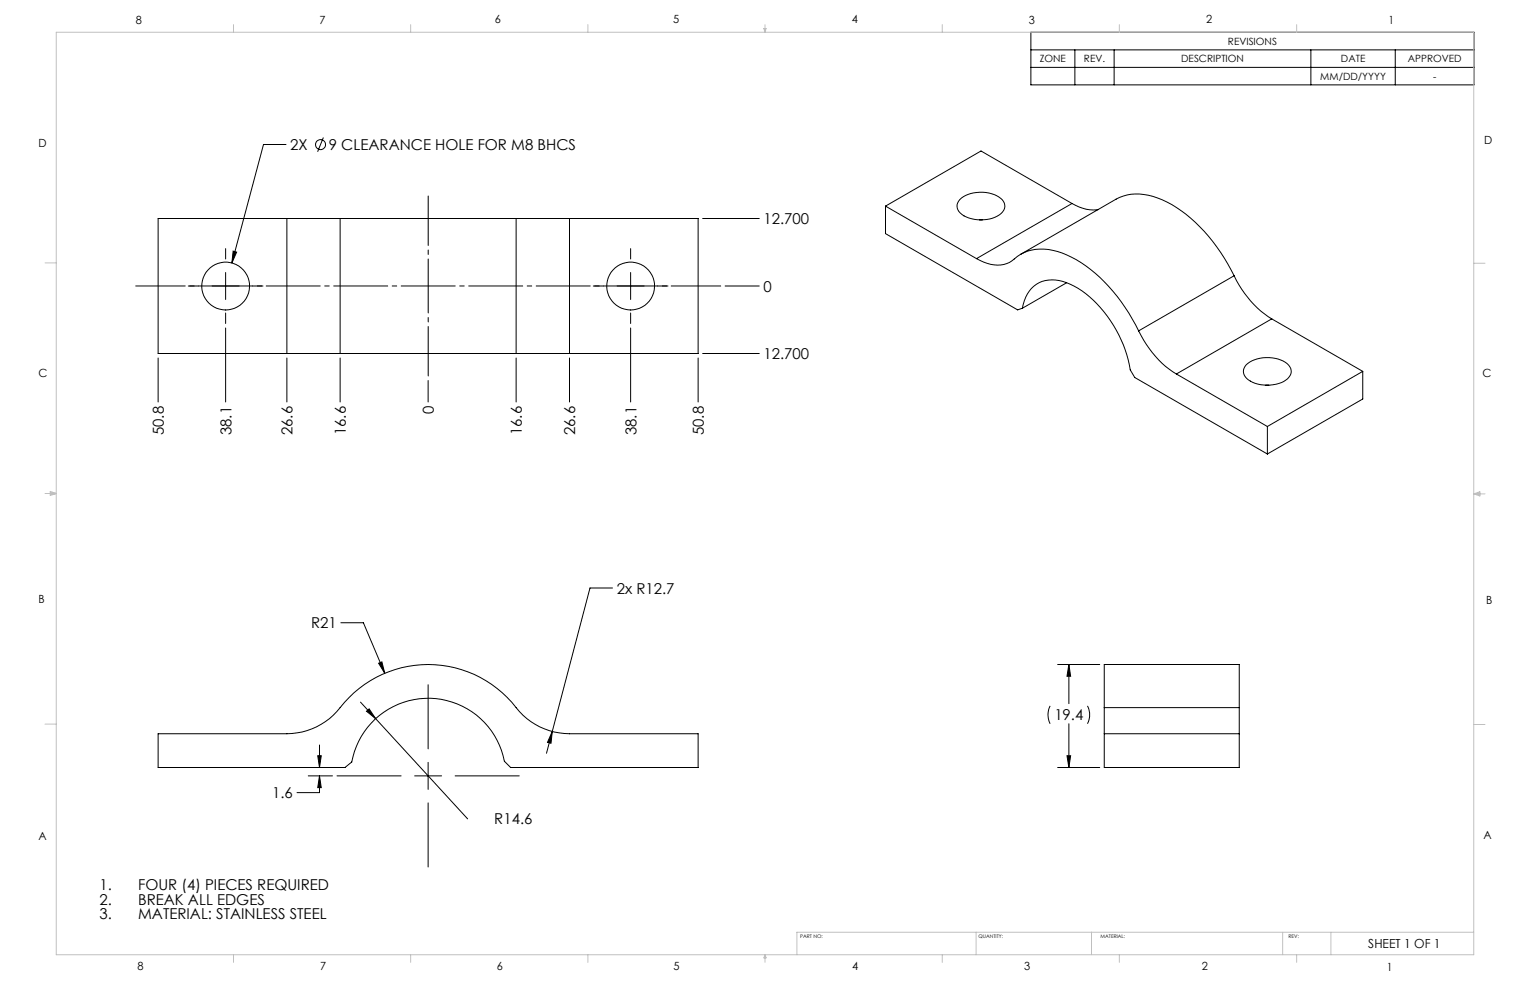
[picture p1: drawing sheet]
<svg xmlns="http://www.w3.org/2000/svg" width="432mm" height="279mm" viewBox="0 0 432 279" stroke-linecap="round" stroke-linejoin="round" font-family="sans-serif">
<g fill="none" stroke="#000" stroke-width=".28">
<path d="M290.9 9.1h125.1v14.9h-125.1zM290.9 14.1h125.1M290.9 19h125.1M303.4 14.1v9.9M314.4 14.1v9.9M370 14.1v9.9M393.8 14.1v9.9M91.3 38.8l-1.7 4M80.7 40.8h-6.3l-9 33.4M249.9 58.2v7.7l37.3 21.6 1.3-.5M249.9 58.2l25.7 14.8M270.9 56.3a9.6 9.6 0 0 1 12 .1 2.85 2.85 0 0 1-1.5 4.6 10 10 0 0 1-10.4-.9 2.53 2.53 0 0 1-.1-3.8z"/>
<path d="M302.5 57.4a11 11 0 0 0 7.4 1.8M302.5 57.4l-25.6-14.8-27 15.6M302.5 57.4l-26.9 15.6M63.7 70.2v2.9M63.7 76.9v7.6M65.8 70.9l1 .3-1.4 3zM81 61.7h15M81 61.7h-36.4v38.1h36.4M81 61.7v38.1M96 61.7h49.7M96 61.7v38.1M145.7 61.7h15"/>
<path d="M145.7 61.7v38.1M160.7 61.7h36.3v38.1h-36.3M160.7 61.7v38.1M178 70.2v2.9M178 76.9v7.6M198.3 61.7h16M275.6 73a9.4 9.4 0 0 0 10 .6 12.5 12.5 0 0 1 12.9-2.6 37.1 37.1 0 0 1 18 14.2l2.1 3.2 2.7 5M276.4 62.1h.9M288.1 71.8l26.9-15.6a14.2 14.2 0 0 1 13 .2 44.1 44.1 0 0 1 19.4 19.7l.9 1.7M301 79.8l-12.5 7.2M348.3 77.8a28.3 28.3 0 0 0 10.6 12.2M348.3 77.8l-27 15.6"/>
<path d="M53.1 80.7h3M59.9 80.7h7.6M63.7 88.3v3M63.7 92.6v20.9M71.3 80.7h2.9M81 99.8h15M96 99.8h49.7M145.7 99.8h15M167.4 80.7h3M174.2 80.7h7.6M178 88.3v3M178 92.6v20.9"/>
<path d="M185.6 80.7h2.9M198.3 99.8h16M204.6 80.7h9.7M288.5 87a8.9 8.9 0 0 1 6.4-7.8 13.5 13.5 0 0 1 10.5 2.9 35.2 35.2 0 0 1 13.6 22.3l1.3 2.1 37.4 21.6M321.3 93.4a28.7 28.7 0 0 0 10.7 12.2M358.9 90l-26.9 15.6M358.9 90l25.7 14.8M44.6 101v12.5M81 101v12.5M96 101v12.5M120.8 107.4v6.1M145.7 101v12.5"/>
<path d="M160.7 101v12.5M197 101v12.5M332 105.6l25.7 14.8M351.7 102.9a9.7 9.7 0 0 1 12 .2 2.86 2.86 0 0 1-1.4 4.6 10.2 10.2 0 0 1-10.5-.9 2.57 2.57 0 0 1-.1-3.9zM357.2 108.7h.9M384.6 104.8l-26.9 15.6M384.6 104.8v7.8l-26.9 15.5M357.7 120.4v7.7M96.2 175.8h6.4l6 14.2M172.9 165.9h-6.4l-12.3 46.7M101.7 198.2l4.3 4.6M106.9 187.2l.9-.4 .8 3.2z"/>
<path d="M120.8 193.3v18M296.4 199.2l-.6 2.3 .1 1.5 .5 1.3M298.5 187.5h11.9M301.7 187.5l.5 3.4h-1.1zM301.7 187.5v11.1M306.9 199.2l.6 2v1l-.6 2.1M311.6 199.7v7.4M311.6 199.7v-12.2h38.1v12.2M311.6 199.7h38.1M349.7 199.7v7.4M44.6 207.1h36.4a19.6 19.6 0 0 0 16.2-8.9 31.5 31.5 0 0 1 49.4 2.6 19 19 0 0 0 14.1 6.3h36.3v9.5h-52.9l-1.8-1.8a21.9 21.9 0 0 0-21.6-17.7 21.9 21.9 0 0 0-21.4 18l-1.9 1.5h-52.8zM87 219h6.8"/>
<path d="M89.7 213.3h1l-.5 3.3zM90.2 219l.5 3.3h-1zM90.2 219v4.7h-6.4M90.2 210.3v6.3M95.1 219h18.1M103.4 200.7l.8-.6 1.8 2.7zM106 202.8l26 28.3M117 219h7.6M120.8 215.2v7.6M128.4 219h18.1M155.9 206.4l-.4 3.4-1-.3zM298.5 216.6h11.9"/>
<path d="M301.1 213.3h1.1l-.5 3.3zM301.7 204.3v12.3M311.6 207.1v9.5h38.1v-9.5M311.6 207.1h38.1M120.8 226.6v18.1"/>
<circle cx="90.5" cy="40.8" r="1.4"/>
<circle cx="63.7" cy="80.7" r="6.8"/>
<circle cx="178" cy="80.7" r="6.8"/>
</g>
<path d="M120.8 55.3v50.8M203.4 80.7h-165.1" fill="none" stroke="#000" stroke-width=".28" stroke-dasharray="15.2 1.3 1.3 1.3" stroke-dashoffset="1.3"/>
<g fill="none" stroke="#c0c0c0" stroke-width=".28">
<path d="M15.9 9.1h400v260.4h-400zM65.9 6.9v2.2M115.9 6.9v2.2M165.9 6.9v2.2M215.6 8h.6l-.3 1.1zM215.7 8l.2 1.1M215.9 6.9v2.2M216 8l-.1 1.1M265.9 6.9v2.2M315.9 6.9v2.2M365.9 6.9v2.2M12.7 74.2h3.2"/>
<path d="M415.9 74.3h3.2M12.7 139.3h3.2M14.2 139.1l1.7 .2M14.2 138.7l1.7 .6-1.7 .5zM15.9 139.3l-1.7 .3M415.9 139.4h3.2M415.9 139.4l1.8-.6v1.2zM415.9 139.4l1.8 .3M417.7 139.2l-1.8 .2M12.7 204.4h3.2M415.9 204.5h3.2M65.9 269.5v2.1"/>
<path d="M115.9 269.5v2.1M165.9 269.5v2.1M215.9 269.5v2.1M215.9 269.5l.3 .8h-.6zM265.9 269.5v2.1M275.5 263.1v6.4M308 263.1v6.4M315.9 269.5v2.1M362 263.1v6.4M365.9 269.5v2.1M375.6 263.1v6.4M415.9 263.1h-191v6.4"/>
</g>
<path d="M103.4 200.7l2.6 2.1-1.8-2.7zM106.9 187.2l1.7 2.8-.8-3.2zM90.2 219l.5 3.3h-1zM89.7 213.3h1l-.5 3.3zM155.9 206.4l-1.4 3.1 1 .3zM65.8 70.9l-.4 3.3 1.4-3zM301.7 187.5l.5 3.4h-1.1zM301.1 213.3h1.1l-.5 3.3z" fill="#000"/>
<g font-size="4.2">
<text x="81.9" y="42.4">2X</text>
<text x="92.8" y="42.3">9 CLEARANCE HOLE FOR M8 BHCS</text>
<text x="215.5" y="63.3">12.700</text>
<text x="215.5" y="82.3">0</text>
<text x="215.5" y="101.4">12.700</text>
<text x="122.5" y="117" transform="rotate(-90 122.5 117)">0</text>
<text x="46.3" y="122.8" transform="rotate(-90 46.3 122.8)">50.8</text>
<text x="65.3" y="122.8" transform="rotate(-90 65.3 122.8)">38.1</text>
<text x="82.6" y="122.8" transform="rotate(-90 82.6 122.8)">26.6</text>
<text x="97.6" y="122.8" transform="rotate(-90 97.6 122.8)">16.6</text>
<text x="147.3" y="122.8" transform="rotate(-90 147.3 122.8)">16.6</text>
<text x="162.3" y="122.8" transform="rotate(-90 162.3 122.8)">26.6</text>
<text x="179.6" y="122.8" transform="rotate(-90 179.6 122.8)">38.1</text>
<text x="198.7" y="122.8" transform="rotate(-90 198.7 122.8)">50.8</text>
<text x="174.1" y="167.5">2x R12.7</text>
<text x="87.8" y="177.3">R21</text>
<text x="297.6" y="203.3">19.4</text>
<text x="76.8" y="225.3">1.6</text>
<text x="139.5" y="232.7">R14.6</text>
<text x="28" y="251.1">1.</text>
<text x="39" y="251.1">FOUR (4) PIECES REQUIRED</text>
<text x="28" y="255.3">2.</text>
<text x="39" y="255.3">BREAK ALL EDGES</text>
<text x="28" y="259.5">3.</text>
<text x="39" y="259.5">MATERIAL: STAINLESS STEEL</text>
</g>
<text font-size="3.5" x="386.2" y="267.6">SHEET 1 OF 1</text>
<g font-size="3.2">
<text x="38.3" y="6.7">8</text>
<text x="90.2" y="6.7">7</text>
<text x="139.7" y="6.5">6</text>
<text x="190" y="6.5">5</text>
<text x="240.4" y="6.5">4</text>
<text x="290.4" y="6.7">3</text>
<text x="340.4" y="6.5">2</text>
<text x="391.9" y="6.7">1</text>
<text x="10.9" y="41.6">D</text>
<text x="418.9" y="40.7">D</text>
<text x="10.9" y="106.3">C</text>
<text x="418.4" y="106.4">C</text>
<text x="10.8" y="170.2">B</text>
<text x="419.4" y="170.6">B</text>
<text x="10.8" y="237.2">A</text>
<text x="418.6" y="236.8">A</text>
<text x="38.8" y="273.8">8</text>
<text x="90.4" y="273.8">7</text>
<text x="140.2" y="273.8">6</text>
<text x="190.1" y="273.9">5</text>
<text x="240.5" y="273.8">4</text>
<text x="289" y="273.9">3</text>
<text x="339.1" y="273.8">2</text>
<text x="391.4" y="274.1">1</text>
</g>
<g font-size="2.8">
<text x="293.4" y="17.6">ZONE</text>
<text x="305.9" y="17.6">REV.</text>
<text x="333.4" y="17.6">DESCRIPTION</text>
<text x="346.6" y="12.6">REVISIONS</text>
<text x="378.4" y="17.6">DATE</text>
<text x="397.3" y="17.6">APPROVED</text>
<text x="372.6" y="22.5">MM/DD/YYYY</text>
<text x="404.4" y="22.5">-</text>
</g>
<g font-size="1.4">
<text x="225.9" y="264.6">PART NO:</text>
<text x="276.1" y="264.6">QUANTITY:</text>
<text x="310.6" y="264.6">MATERIAL:</text>
<text x="363.7" y="264.6">REV:</text>
</g>
</svg>
